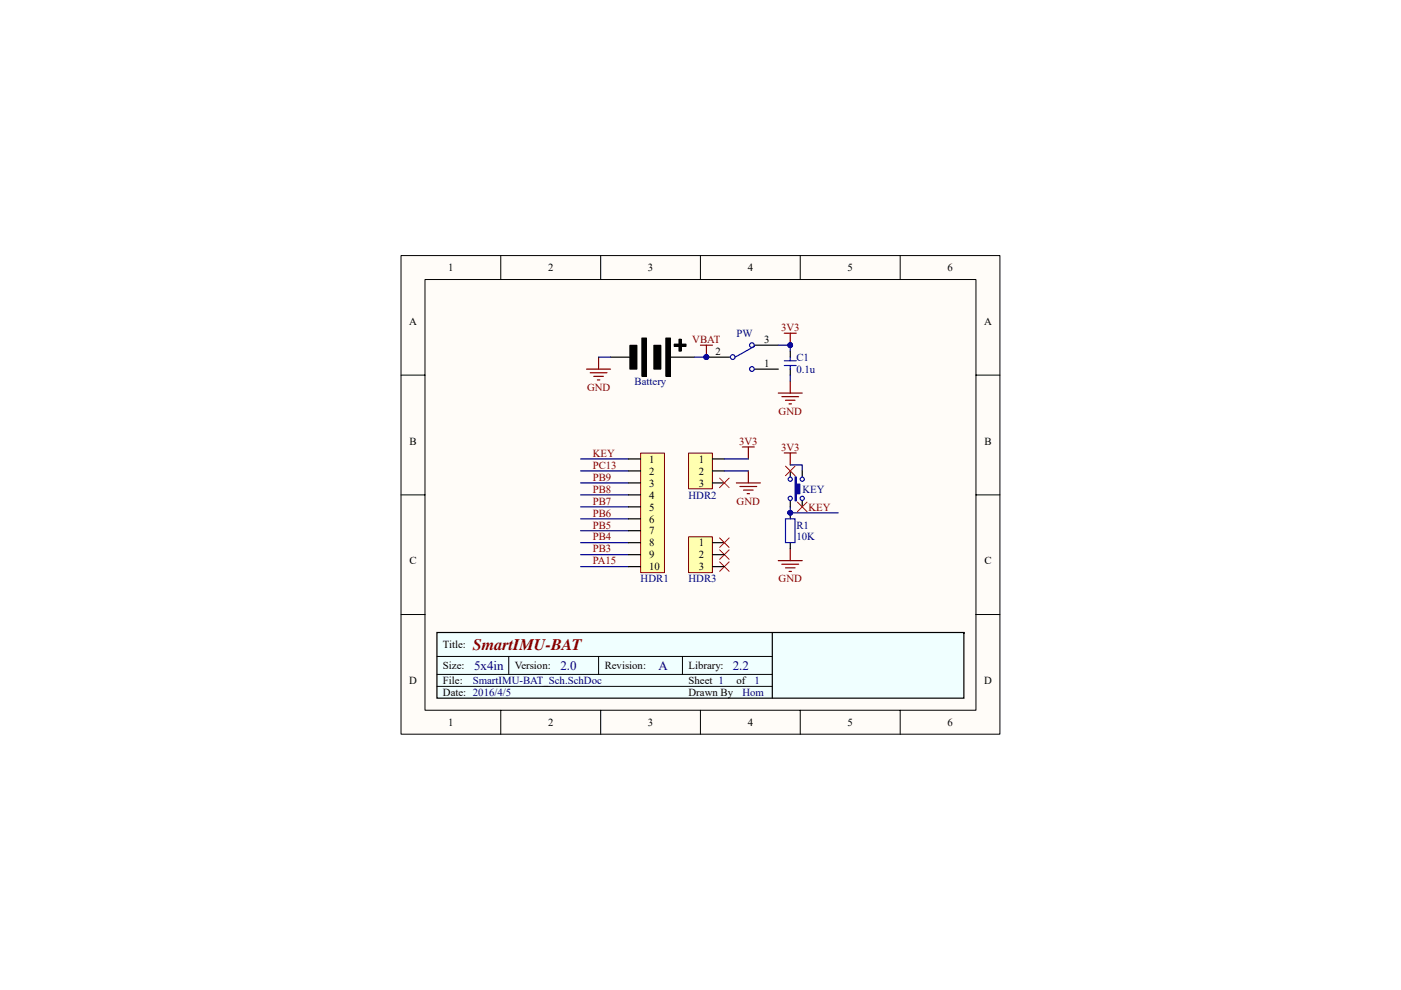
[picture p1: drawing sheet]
<svg xmlns="http://www.w3.org/2000/svg" width="297mm" height="210mm" viewBox="0 0 297 210" stroke-linecap="round" stroke-linejoin="round" font-family="sans-serif">
<path d="M85 54.2h127v101.5h-127z" fill="#fffcf8"/>
<path d="M85 54.2h127v101.5h-127z" fill="none" stroke="#000" stroke-width=".21"/>
<path d="M90.1 59.3h116.8v91.3h-116.8z" fill="#fffcf8"/>
<g fill="none" stroke="#000" stroke-width=".21">
<path d="M90.1 59.3h116.8v91.3h-116.8zM106.2 54.2v5.1M127.4 54.2v5.1M148.5 54.2v5.1M169.7 54.2v5.1M190.9 54.2v5.1M85 79.6h5.1M206.9 79.6h5.1M85 105h5.1M206.9 105h5.1M85 130.3h5.1M206.9 130.3h5.1"/>
<path d="M106.2 150.7v5M127.4 150.7v5M148.5 150.7v5M169.7 150.7v5M190.9 150.7v5"/>
</g>
<path d="M92.6 134.2v13.9h111.8v-13.9z" fill-rule="evenodd" fill="#f0ffff" stroke="#000" stroke-width=".25"/>
<path d="M133.5 73.2h1.5v5.1h-1.5zM136.1 71.7h1v8.1h-1zM138.6 73.2h1.5v5.1h-1.5zM141.2 71.7h1v8.1h-1zM142.9 73h2.6v.5h-2.6zM144 71.9h.4v2.6h-.4zM92.6 139.2h71.1M107.9 139.2v3.8M126.9 139.2v3.8M144.7 139.2v3.8M92.6 145.6h71.1M92.6 143h71.1" fill="none" stroke="#000" stroke-width=".21"/>
<path d="M129.5 75.8h5M142.2 75.8h5M167.6 74.5v1.3M167.6 78.3v1.3M163.7 134.2v13.8" fill="none" stroke="#000" stroke-width=".25"/>
<path d="M133.6 73.3h1.4v5h-1.4zM136.1 71.7h1v8.1h-1zM138.6 73.3h1.5v5h-1.5zM141.2 71.7h1v8.1h-1zM143 73h2.5v.5h-2.5zM144 72h.4v2.5h-.4z" fill="#000"/>
<path d="M126.9 75.8h2.6M147.2 75.8h2.6M123.1 97.3h10.2M123.1 99.9h10.2M123.1 105h10.2M123.1 102.4h10.2M123.1 117.6h10.2M123.1 107.5h10.2M123.1 110h10.2M123.1 112.6h10.2M123.1 115.1h10.2M123.1 120.2h10.2" fill="none" stroke="#000080" stroke-width=".25"/>
<path d="M124.4 78.3h5.1M125.1 79.1h3.6M125.9 79.8h2M126.9 75.8v2.5M126.7 80.6h.5M165 83.4h5.1M165.8 84.1h3.5M166.5 84.9h2.1M167.3 85.7h.5M167.6 80.8v2.6" fill="none" stroke="#800000" stroke-width=".25"/>
<circle cx="149.8" cy="75.7" r=".5" fill="#000080" stroke="#000080" stroke-width=".21"/>
<path d="M166.3 76.5h2.5M166.3 77.5h2.5M167.6 75.8v.7M167.6 77.5v.8" fill="none" stroke="#00f" stroke-width=".25"/>
<path d="M135.8 96.1h5.1v25.4h-5.1z" fill="#ffffb0"/>
<path d="M135.8 96.1h5.1v25.4h-5.1z" fill="none" stroke="#800000" stroke-width=".21"/>
<g fill="none" stroke="#000" stroke-width=".25">
<path d="M133.3 97.3h2.5M133.3 99.9h2.5M167.6 99.9v1.3M133.3 102.4h2.5M133.3 105h2.5M133.3 107.5h2.5M133.3 110h2.5M133.3 112.6h2.5M133.3 115.1h2.5M133.3 117.6h2.5M167.6 106.2v1.3M167.6 108.8v1.2"/>
<path d="M167.6 115.1v1.3M133.3 120.2h2.5"/>
</g>
<path d="M166.3 96.1h2.5M167.6 96.1v2.5M165 118.9h5.1M165.8 119.7h3.5M167.6 116.4v2.5M166.5 120.4h2.1M167.3 121.2h.5" fill="none" stroke="#800000" stroke-width=".25"/>
<path d="M167.6 98.6h2.5v1.3" fill="none" stroke="#000080" stroke-width=".25"/>
<circle cx="167.5" cy="108.8" r=".49" fill="#000080" stroke="#000080" stroke-width=".21"/>
<path d="M166.5 110h2v5.1h-2z" fill="none" stroke="#00f" stroke-width=".25"/>
<path d="M168.6 101.2h.2v1.5h.8v2h-.8v1.5h-.2z" fill-rule="evenodd" fill="#00f"/>
<g fill="none" stroke="#00f" stroke-width=".25">
<path d="M159.9 73.5l-4 2.3M168.6 101.2h.2v1.5h.8v2h-.8v1.5h-.2z"/>
<circle cx="155.3" cy="75.7" r=".5"/>
<circle cx="159.4" cy="78.3" r=".5"/>
<circle cx="159.4" cy="73.2" r=".49"/>
<circle cx="167.5" cy="105.7" r=".45"/>
<circle cx="167.6" cy="101.6" r=".45"/>
<circle cx="170.1" cy="105.7" r=".45"/>
<circle cx="170.1" cy="101.6" r=".45"/>
</g>
<path d="M149.8 75.8h5.1M159.9 73.2h5.1M159.9 78.3h5.1M170.1 99.9v1.3M170.1 106.2v1.3" fill="none" stroke="#000" stroke-width=".25"/>
<g fill="#000080" stroke="#000080" stroke-width=".21">
<circle cx="149.8" cy="75.7" r=".5"/>
<circle cx="167.5" cy="73.2" r=".49"/>
</g>
<path d="M148.5 73.2h2.5M149.8 73.2v2.6M166.3 70.7h2.5M167.6 70.7v2.5" fill="none" stroke="#800000" stroke-width=".25"/>
<path d="M165 73.2h2.6" fill="none" stroke="#000080" stroke-width=".25"/>
<path d="M146 96.1h5v7.6h-5z" fill="#ffffb0"/>
<path d="M146 96.1h5v7.6h-5z" fill="none" stroke="#800000" stroke-width=".21"/>
<path d="M151 97.3h2.6M151 99.9h2.6M151 102.4h2.6" fill="none" stroke="#000" stroke-width=".25"/>
<path d="M157.4 94.8h2.5M158.7 94.8v2.5M158.7 99.9v2.5M156.1 102.4h5.1M156.9 103.2h3.5M157.6 103.9h2.1M158.4 104.7h.5" fill="none" stroke="#800000" stroke-width=".25"/>
<path d="M167.6 73.2v1.3M167.6 79.6v1.2M153.6 97.3h5.1M153.6 99.9h5.1M167.6 107.5v1.3h10.1" fill="none" stroke="#000080" stroke-width=".25"/>
<path d="M152.6 101.4l2 2M152.6 116.6l2 2.1M152.6 119.2l2 2M154.6 101.4l-2 2M154.6 116.6l-2 2.1M154.6 119.2l-2 2" fill="none" stroke="#f00" stroke-width=".21"/>
<g fill="#000080" stroke="#000080" stroke-width=".21">
<circle cx="167.5" cy="108.8" r=".49"/>
<circle cx="167.5" cy="73.2" r=".49"/>
</g>
<path d="M146 113.9h5v7.6h-5z" fill="#ffffb0"/>
<path d="M146 113.9h5v7.6h-5z" fill="none" stroke="#800000" stroke-width=".21"/>
<path d="M151 115.1h2.6M151 117.6h2.6M151 120.2h2.6" fill="none" stroke="#000" stroke-width=".25"/>
<path d="M166.5 98.9l2.1 2M168.6 98.9l-2.1 2M152.6 114.1l2 2M154.6 114.1l-2 2M169.1 106.5l2 2M171.1 106.5l-2 2" fill="none" stroke="#f00" stroke-width=".21"/>
<text font-size="3.4" fill="#800000" x="100.3" y="137.9">SmartIMU-BAT</text>
<g font-size="2.8" fill="#000080">
<text x="100.5" y="142.2">5x4in</text>
<text x="118.8" y="142.2">2.0</text>
<text x="139.6" y="142.2">A</text>
<text x="155.4" y="142.2">2.2</text>
</g>
<g font-size="2.3">
<text x="95" y="57.5">1</text>
<text x="116.2" y="57.5">2</text>
<text x="137.4" y="57.5">3</text>
<text x="158.5" y="57.5">4</text>
<text x="179.7" y="57.5">5</text>
<text x="200.9" y="57.5">6</text>
<text x="86.7" y="68.9">A</text>
<text x="208.7" y="68.9">A</text>
<text x="151.7" y="75.3">2</text>
<text x="162" y="72.7">3</text>
<text x="162" y="77.8">1</text>
<text x="86.8" y="94.3">B</text>
<text x="208.7" y="94.3">B</text>
<text x="137.6" y="98.1">1</text>
<text x="137.6" y="100.7">2</text>
<text x="148.1" y="98.1">1</text>
<text x="148.1" y="100.7">2</text>
<text x="137.6" y="103.2">3</text>
<text x="137.6" y="105.7">4</text>
<text x="148.1" y="103.2">3</text>
<text x="137.6" y="108.3">5</text>
<text x="137.6" y="110.8">6</text>
<text x="137.6" y="113.3">7</text>
<text x="86.8" y="119.7">C</text>
<text x="137.6" y="115.9">8</text>
<text x="137.6" y="118.4">9</text>
<text x="148.1" y="115.9">1</text>
<text x="148.1" y="118.4">2</text>
<text x="208.7" y="119.7">C</text>
<text x="137.6" y="121">10</text>
<text x="148.1" y="121">3</text>
<text x="93.9" y="137.5">Title:</text>
<text x="93.9" y="141.9">Size:</text>
<text x="109.2" y="141.9">Version:</text>
<text x="128.2" y="141.9">Revision:</text>
<text x="146" y="141.9">Library:</text>
<text x="86.7" y="145.1">D</text>
<text x="93.9" y="147.6">Date: 2016/4/5</text>
<text x="93.9" y="145.1">File:</text>
<text x="146" y="147.6">Drawn By</text>
<text x="146" y="145.1">Sheet 1</text>
<text x="156.1" y="145.1">of</text>
<text x="208.7" y="145.1">D</text>
<text x="95" y="154">1</text>
<text x="116.2" y="154">2</text>
<text x="137.4" y="154">3</text>
<text x="158.5" y="154">4</text>
<text x="179.7" y="154">5</text>
<text x="200.9" y="154">6</text>
</g>
<g font-size="2.3" fill="#000080">
<text x="156.1" y="71.5">PW</text>
<text x="168.8" y="76.5">C1</text>
<text x="134.6" y="81.6">Battery</text>
<text x="168.8" y="79.1">0.1u</text>
<text x="146" y="105.7">HDR2</text>
<text x="170.1" y="104.5">KEY</text>
<text x="168.8" y="112.1">R1</text>
<text x="168.8" y="114.6">10K</text>
<text x="135.8" y="123.5">HDR1</text>
<text x="146" y="123.5">HDR3</text>
<text x="100.3" y="145.1">SmartIMU-BAT_Sch.SchDoc</text>
<text x="157.4" y="147.6">Hom</text>
<text x="160" y="145.1">1</text>
</g>
<g font-size="2.3" fill="#800000">
<text x="165.6" y="70.2">3V3</text>
<text x="146.8" y="72.7">VBAT</text>
<text x="124.5" y="82.9">GND</text>
<text x="165.1" y="88">GND</text>
<text x="156.7" y="94.3">3V3</text>
<text x="165.6" y="95.6">3V3</text>
<text x="125.7" y="99.4">PC13</text>
<text x="125.7" y="101.9">PB9</text>
<text x="125.7" y="96.9">KEY</text>
<text x="125.7" y="107">PB7</text>
<text x="125.7" y="104.5">PB8</text>
<text x="156.2" y="107">GND</text>
<text x="125.7" y="109.6">PB6</text>
<text x="125.7" y="112.1">PB5</text>
<text x="171.4" y="108.3">KEY</text>
<text x="125.7" y="119.7">PA15</text>
<text x="125.7" y="117.2">PB3</text>
<text x="125.7" y="114.6">PB4</text>
<text x="165.1" y="123.5">GND</text>
</g>
</svg>
